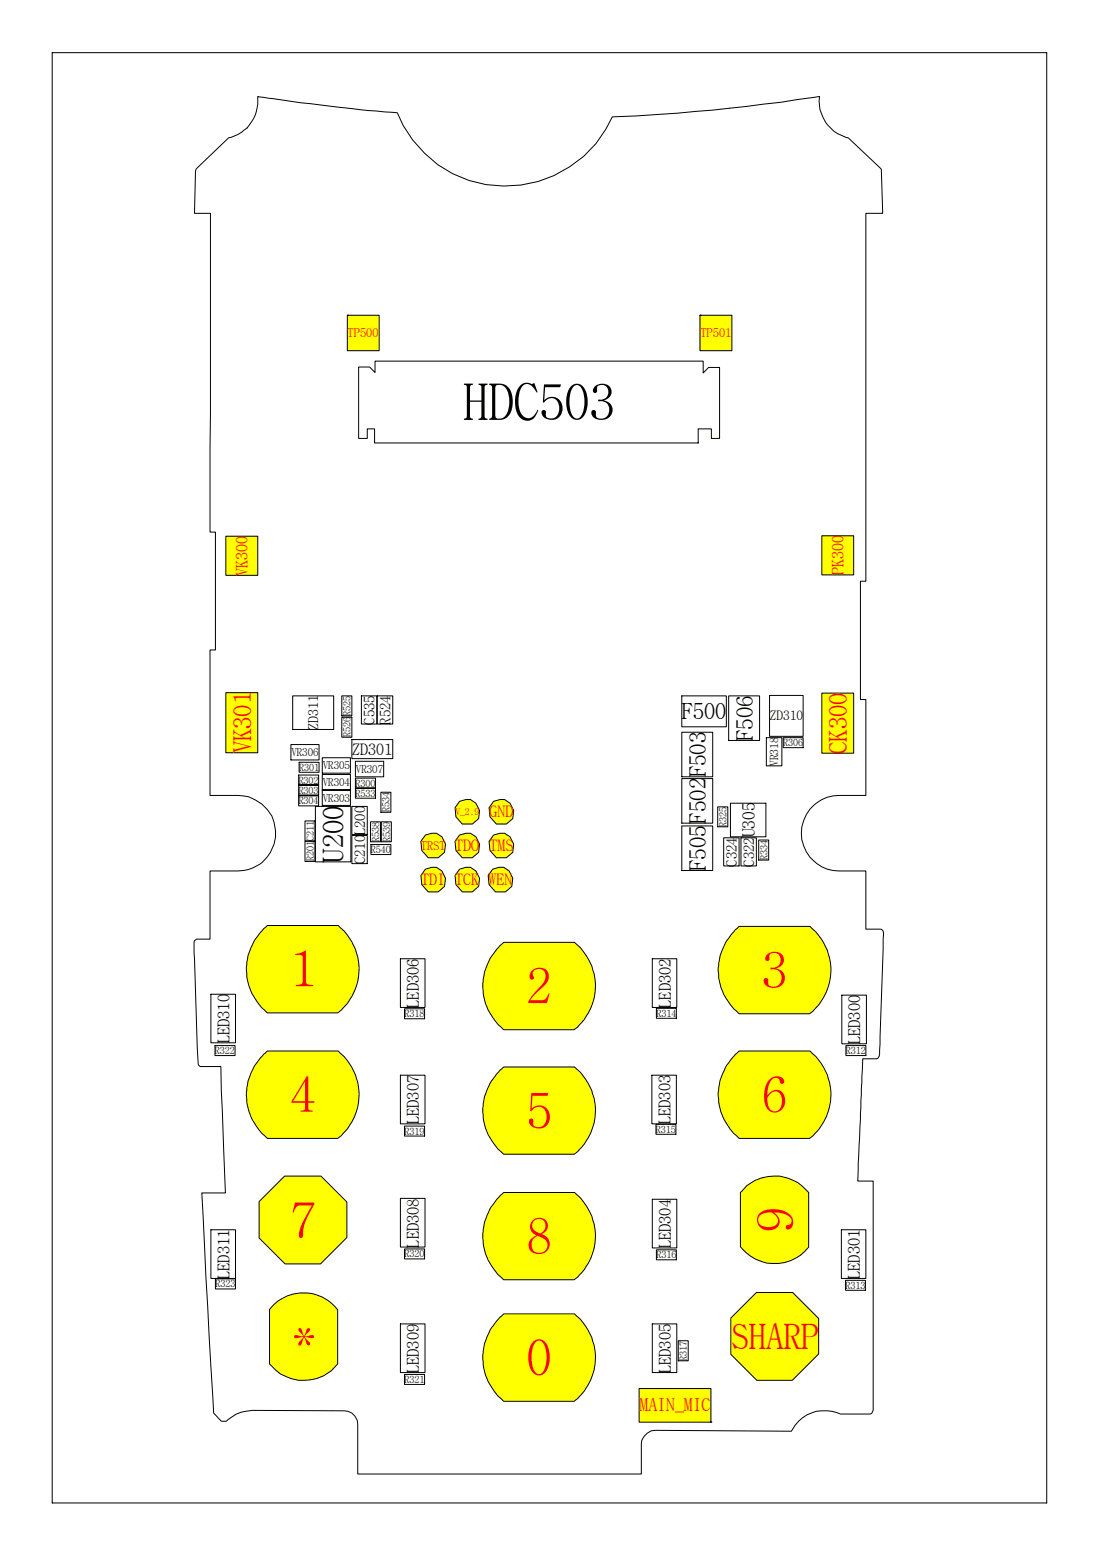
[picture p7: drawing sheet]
<svg xmlns="http://www.w3.org/2000/svg" width="210mm" height="297mm" viewBox="0 0 210 297" stroke-linecap="round" stroke-linejoin="round" font-family="sans-serif">
<path d="M10 10.1h189.9v276.8h-189.9zM49.2 18.4a422.2 422.2 0 0 0 26.7 3.1 22.3 22.3 0 0 0 20.3 14 22.3 22.3 0 0 0 20.7-13.2 353.9 353.9 0 0 0 39.6-3.9 7.1 7.1 0 0 0 5.5 7.9l6.3 6.1 .3 8.3h-3.2v70.3h-1.1v22.5h1.1v18.3h-5.2a7.2 7.2 0 0 0-7.1 7.3 7.2 7.2 0 0 0 7.1 7.2h5.2v11.1h2.9l.4 .3v3.5l-.7 19.2a1.64 1.64 0 0 1-.3 1.6l-.2 .1h-2.7l-1 23.4h3v43.7l-.5 .7h-5.8a7 7 0 0 0-9.3 3.3l-26-.2a2.78 2.78 0 0 0-2.7 2.7v5.7h-54.2v-9.5a2.61 2.61 0 0 0-2.6-2.6l-17.4-.1a6.9 6.9 0 0 0-5.1 2.1h-.9l-1.5-1.6-2.3-42h4.6l-.9-24.1h-3.9a.63 .63 0 0 1-.5-.7l-.7-23.1v-.2l.4-.3h2.6v-13h5.4a7.2 7.2 0 0 0 7.2-7.2 7.2 7.2 0 0 0-7.2-7.3h-5.4v-27.7h1v-22.5h-1l.1-60.9h-3.1l.3-8.3 6.3-6.1a7.3 7.3 0 0 0 5.5-7.9z" fill="none" stroke="#000" stroke-width=".19"/>
<g fill="#ff0" stroke="#000" stroke-width=".19">
<path d="M52.3 249.1a8.2 8.2 0 0 1 12.2 .9v10.4a8.3 8.3 0 0 1-13 0v-10.4z" fill-rule="evenodd"/>
<path d="M95.5 251.4l.7-.6h13.5a10.6 10.6 0 0 1-.1 16.7h-13.4a10.7 10.7 0 0 1-.7-16.1z" fill-rule="evenodd"/>
<path d="M50.4 177.3l.7-.6h13.5a10.6 10.6 0 0 1-.1 16.7h-13.4a10.7 10.7 0 0 1-.7-16.1z" fill-rule="evenodd"/>
<path d="M95.5 180.5l.7-.6h13.5a10.6 10.6 0 0 1-.1 16.7h-13.4a10.7 10.7 0 0 1-.7-16.1z" fill-rule="evenodd"/>
<path d="M140.5 177.5l.7-.7h13.5a10.6 10.6 0 0 1-.1 16.7h-13.4a10.5 10.5 0 0 1-1-15.7z" fill-rule="evenodd"/>
<path d="M50.4 201.3l.7-.7h13.5a10.6 10.6 0 0 1-.1 16.7h-13.4a10.7 10.7 0 0 1-.7-16z" fill-rule="evenodd"/>
<path d="M95.5 204.3l.7-.6h13.5a10.6 10.6 0 0 1-.1 16.6h-13.4a10.7 10.7 0 0 1-.7-16z" fill-rule="evenodd"/>
<path d="M140.5 201.3l.7-.7h13.5a10.6 10.6 0 0 1-.1 16.7h-13.4a10.8 10.8 0 0 1-.7-16z" fill-rule="evenodd"/>
<path d="M49.5 229.4l4.9-4.9h6.9l5 5v6.7l-5.1 5.1h-6.8l-4.9-5z" fill-rule="evenodd"/>
<path d="M95.5 228.3l.7-.7h13.5a10.6 10.6 0 0 1-.1 16.7h-13.4a10.8 10.8 0 0 1-.7-16z" fill-rule="evenodd"/>
<path d="M142.6 226.3a8.3 8.3 0 0 1 11.9 1.3v10.5a8.3 8.3 0 0 1-13.1-.1v-10.4z" fill-rule="evenodd"/>
</g>
<path d="M69 132.8h3v5.4h-3zM58.3 156.7h1.9v3.8h-1.9zM67.2 159.5h2.9v5.4h-2.9zM138.2 159.9h3v5.4h-3zM141.5 159.9h3v5.4h-3z" fill="none" stroke="#000" stroke-width=".19"/>
<path d="M157 132.3h6v11.5h-6z" fill-rule="evenodd" fill="#ff0" stroke="#000" stroke-width=".19"/>
<path d="M130.2 132.8h8.5v5.9h-8.5zM130.2 139.8h5.9v8.5h-5.9zM139.2 132.8h5.9v8.6h-5.9zM130.2 148.6h5.9v8.5h-5.9zM130.2 157.7h5.9v8.5h-5.9z" fill="none" stroke="#000" stroke-width=".19"/>
<path d="M94.3 153l1.2-.4h.9l1 .7 .7 1.4-.2 1.6-1.2 1h-1.9l-1.2-1.4-.2-1.7z" fill-rule="evenodd" fill="#ff0" stroke="#000" stroke-width=".19"/>
<g fill="none" stroke="#000" stroke-width=".19">
<path d="M68.5 70.1h2.1l1 1v-2.2h62.7v2.3l1-1.1h2.1v13.6h-1.5v-1.8h-2.6v2.7h-61.8v-2.7h-1.4v1.8h-1.6zM67.2 153.9h2.9v5.4h-2.9zM40.3 189.8h4.7v9.3h-4.7zM76.5 183h4.7v9.3h-4.7zM124.6 183h4.7v9.3h-4.7zM160.8 190h4.7v9.3h-4.7zM76.5 205.3h4.7v9.2h-4.7zM124.5 205.3h4.7v9.2h-4.7zM40.3 234.8h4.7v9.3h-4.7zM76.5 228.8h4.7v9.3h-4.7zM124.6 228.9h4.7v9.3h-4.7zM160.7 234.8h4.7v9.3h-4.7z"/>
<path d="M76.5 252.7h4.7v9.3h-4.7zM124.6 252.7h4.7v9.3h-4.7z"/>
</g>
<g fill="#ff0" stroke="#000" stroke-width=".19">
<path d="M122.1 265.1v6.4h13.7v-6.4z" fill-rule="evenodd"/>
<path d="M157 102.3h6v7.4h-6z" fill-rule="evenodd"/>
</g>
<g fill="none" stroke="#000" stroke-width=".19">
<path d="M65.3 132.8h1.9v3.9h-1.9zM65.3 136.9h1.9v3.8h-1.9zM72.1 132.8h2.9v5.4h-2.9zM57 148h3.9v1.9h-3.9zM57 149.9h3.9v1.9h-3.9zM57 151.9h3.9v1.9h-3.9zM57.1 145.5h3.8v1.9h-3.8zM67.9 148.5h3.8v2h-3.8zM67.9 150.5h3.8v1.9h-3.8zM70.8 156.9h1.9v3.8h-1.9zM72.7 151.2h2v3.9h-2zM72.8 156.9h1.9v3.8h-1.9z"/>
<path d="M137.1 154h1.9v3.8h-1.9zM149.6 140.8h3.8v1.9h-3.8zM58.3 160.6h1.9v3.8h-1.9zM70.8 161.2h3.9v1.9h-3.9zM144.9 160.4h1.9v3.8h-1.9zM41.1 199.6h3.8v1.9h-3.8zM77.3 192.6h3.8v1.9h-3.8zM125.4 192.5h3.8v1.9h-3.8zM161.6 199.6h3.8v1.9h-3.8zM77.3 215h3.8v1.9h-3.8zM125.3 214.6h3.8v1.9h-3.8zM77.3 238.4h3.8v1.9h-3.8z"/>
<path d="M125.4 238.6h3.8v1.9h-3.8zM41.1 244.1h3.9v2h-3.9zM129.5 255.9h1.9v3.9h-1.9zM161.5 244.4h3.8v1.9h-3.8zM77.3 262.4h3.8v1.9h-3.8z"/>
</g>
<g fill="#ff0" stroke="#000" stroke-width=".19">
<path d="M144.5 246.7h6.9l5 5v6.8l-5.1 5h-6.8l-4.9-4.9v-7z" fill-rule="evenodd"/>
<path d="M87.8 165.9l1.2-.3h.9l1 .7 .7 1.4-.2 1.5-1.2 1.1h-1.9l-1.2-1.4-.2-1.8z" fill-rule="evenodd"/>
<path d="M81.3 165.9l1.2-.3h.9l1 .7 .7 1.4-.2 1.5-1.2 1.1h-1.9l-1.2-1.4-.2-1.8z" fill-rule="evenodd"/>
<path d="M87.8 159.4l1.2-.3h.9l1 .6 .7 1.4-.2 1.6-1.2 1h-1.9l-1.2-1.4-.2-1.7z" fill-rule="evenodd"/>
<path d="M94.3 159.4l1.2-.3h.9l1 .6 .7 1.4-.2 1.6-1.2 1h-1.9l-1.2-1.4-.2-1.7z" fill-rule="evenodd"/>
<path d="M66.3 60.2v6.8h6.1v-6.8z" fill-rule="evenodd"/>
<path d="M133.7 60.2v6.8h6.1v-6.8z" fill-rule="evenodd"/>
<path d="M81.3 159.4l1.2-.3h.9l1 .6 .7 1.4-.2 1.6-1.2 1h-1.9l-1.2-1.4-.2-1.7z" fill-rule="evenodd"/>
</g>
<path d="M60.2 153.9h6.8v10.6h-6.8zM139.5 153.3h6.8v6.4h-6.8z" fill="none" stroke="#000" stroke-width=".19"/>
<g fill="#ff0" stroke="#000" stroke-width=".19">
<path d="M43.1 102.4h6.1v7.4h-6.1z" fill-rule="evenodd"/>
<path d="M43.1 132.2h6.1v11.5h-6.1z" fill-rule="evenodd"/>
</g>
<path d="M55.6 142.1h5.3v3h-5.3zM61.6 150.8h5.3v3h-5.3zM61.6 147.8h5.3v3h-5.3zM61.6 144.7h5.3v2.9h-5.3zM67.9 145.3h5.4v3h-5.4zM146.4 140.8h2.9v5.4h-2.9z" fill="none" stroke="#000" stroke-width=".19"/>
<g fill="#ff0" stroke="#000" stroke-width=".19">
<path d="M87.8 153l1.2-.4h.9l1 .7 .7 1.4-.2 1.6-1.2 1h-1.9l-1.2-1.4-.2-1.7z" fill-rule="evenodd"/>
<path d="M94.1 165.9l1.2-.3h.9l1 .7 .7 1.4-.2 1.5-1.2 1.1h-1.9l-1.2-1.4-.2-1.8z" fill-rule="evenodd"/>
</g>
<path d="M55.9 132.8h7.8v6.5h-7.8zM147 132.8h6.4v7.8h-6.4zM67.2 141.2h7.8v3.6h-7.8z" fill="none" stroke="#000" stroke-width=".19"/>
<text font-size="9.6" x="88.5" y="80.2">HDC503</text>
<g font-size="9.6" fill="#f00">
<text x="55.4" y="188.4">1</text>
<text x="100.5" y="191.6">2</text>
<text x="145.5" y="188.6">3</text>
<text x="55.4" y="212.4">4</text>
<text x="100.5" y="215.4">5</text>
<text x="145.5" y="212.4">6</text>
<text x="55.5" y="236.3">7</text>
<text x="100.5" y="239.4">8</text>
<text x="151.5" y="235.3" transform="rotate(-90 151.5 235.3)">9</text>
<text x="61.6" y="257.6" transform="rotate(-90 61.6 257.6)">*</text>
<text x="100.5" y="262.6">0</text>
</g>
<text font-size="6.7" fill="#f00" x="139.7" y="257.5">SHARP</text>
<text font-size="5.5" x="65.6" y="164.7" transform="rotate(-90 65.6 164.7)">U200</text>
<g font-size="4.7" fill="#f00">
<text x="47.9" y="143.8" transform="rotate(-90 47.9 143.8)">VK301</text>
<text x="161.8" y="143.9" transform="rotate(-90 161.8 143.9)">CK300</text>
</g>
<g font-size="4.3">
<text x="130.2" y="137.3">F500</text>
<text x="143.8" y="141.5" transform="rotate(-90 143.8 141.5)">F506</text>
<text x="134.8" y="157.2" transform="rotate(-90 134.8 157.2)">F502F503</text>
<text x="134.8" y="166.3" transform="rotate(-90 134.8 166.3)">F505</text>
</g>
<text font-size="3.4" fill="#f00" x="122.2" y="269.5">MAIN_MIC</text>
<text font-size="3.3" x="144.1" y="159.9" transform="rotate(-90 144.1 159.9)">U305</text>
<g font-size="3.1">
<text x="80" y="192.4" transform="rotate(-90 80 192.4)">LED306</text>
<text x="128.1" y="192.4" transform="rotate(-90 128.1 192.4)">LED302</text>
<text x="43.8" y="199.2" transform="rotate(-90 43.8 199.2)">LED310</text>
<text x="164.3" y="199.3" transform="rotate(-90 164.3 199.3)">LED300</text>
<text x="80" y="214.6" transform="rotate(-90 80 214.6)">LED307</text>
<text x="128" y="214.6" transform="rotate(-90 128 214.6)">LED303</text>
<text x="80" y="238.2" transform="rotate(-90 80 238.2)">LED308</text>
<text x="128.1" y="238.3" transform="rotate(-90 128.1 238.3)">LED304</text>
<text x="43.8" y="244.2" transform="rotate(-90 43.8 244.2)">LED311</text>
<text x="164.2" y="244.2" transform="rotate(-90 164.2 244.2)">LED301</text>
<text x="80" y="262.1" transform="rotate(-90 80 262.1)">LED309</text>
<text x="128.1" y="262.1" transform="rotate(-90 128.1 262.1)">LED305</text>
</g>
<g font-size="3" fill="#f00">
<text x="47.3" y="109.9" transform="rotate(-90 47.3 109.9)">VK300</text>
<text x="161.1" y="109.8" transform="rotate(-90 161.1 109.8)">PK300</text>
<text x="93.5" y="156">GND</text>
<text x="87" y="162.4">TDO TMS</text>
<text x="80.5" y="169">TDI TCK WEN</text>
</g>
<text font-size="3" x="67.3" y="144">ZD301</text>
<g font-size="2.8">
<text x="71.5" y="138.3" transform="rotate(-90 71.5 138.3)">C535</text>
<text x="74.6" y="138.3" transform="rotate(-90 74.6 138.3)">R524</text>
<text x="69.7" y="159.4" transform="rotate(-90 69.7 159.4)">L200</text>
<text x="69.7" y="165" transform="rotate(-90 69.7 165)">C210</text>
<text x="140.7" y="165.4" transform="rotate(-90 140.7 165.4)">C324</text>
<text x="144" y="165.4" transform="rotate(-90 144 165.4)">C322</text>
</g>
<text font-size="2.6" x="60.8" y="139.3" transform="rotate(-90 60.8 139.3)">ZD311</text>
<text font-size="2.5" x="147" y="137.5">ZD310</text>
<g font-size="2.3" fill="#f00">
<text x="66.4" y="64.3">TP500</text>
<text x="133.8" y="64.3">TP501</text>
<text x="80.4" y="162.2">TRST</text>
</g>
<text font-size="2.2" x="148.6" y="146.2" transform="rotate(-90 148.6 146.2)">VR318</text>
<g font-size="2.1">
<text x="55.7" y="144.3">VR306</text>
<text x="61.7" y="146.9">VR305</text>
<text x="68" y="147.6">VR307</text>
<text x="61.7" y="153">VR303</text>
<text x="61.7" y="150.1">VR304</text>
</g>
<g font-size="1.9">
<text x="67" y="140.7" transform="rotate(-90 67 140.7)">R526R525</text>
<text x="149.6" y="142.5">R306</text>
<text x="57" y="149.6">R302</text>
<text x="57.1" y="147.2">R301</text>
<text x="57" y="151.5">R303</text>
<text x="57" y="153.6">R304</text>
<text x="67.9" y="150.2">R300</text>
<text x="67.9" y="152.1">R533</text>
<text x="74.4" y="155.1" transform="rotate(-90 74.4 155.1)">R534</text>
<text x="72.4" y="160.7" transform="rotate(-90 72.4 160.7)">R538</text>
<text x="74.5" y="160.7" transform="rotate(-90 74.5 160.7)">R539</text>
<text x="138.7" y="157.8" transform="rotate(-90 138.7 157.8)">R325</text>
<text x="59.9" y="164.4" transform="rotate(-90 59.9 164.4)">R201C211</text>
<text x="70.8" y="162.9">R540</text>
<text x="146.6" y="164.2" transform="rotate(-90 146.6 164.2)">R334</text>
<text x="77.3" y="194.2">R318</text>
<text x="125.4" y="194.1">R314</text>
<text x="41.1" y="201.2">R322</text>
<text x="161.6" y="201.2">R312</text>
<text x="77.3" y="216.6">R319</text>
<text x="125.3" y="216.3">R315</text>
<text x="41.1" y="245.8">R323</text>
<text x="77.3" y="240.1">R320</text>
<text x="125.4" y="240.2">R316</text>
<text x="161.5" y="246">R313</text>
<text x="131.2" y="259.8" transform="rotate(-90 131.2 259.8)">R317</text>
<text x="77.3" y="264">R321</text>
</g>
<text font-size="1.8" fill="#f00" x="87" y="155.6">V_2.9</text>
</svg>
